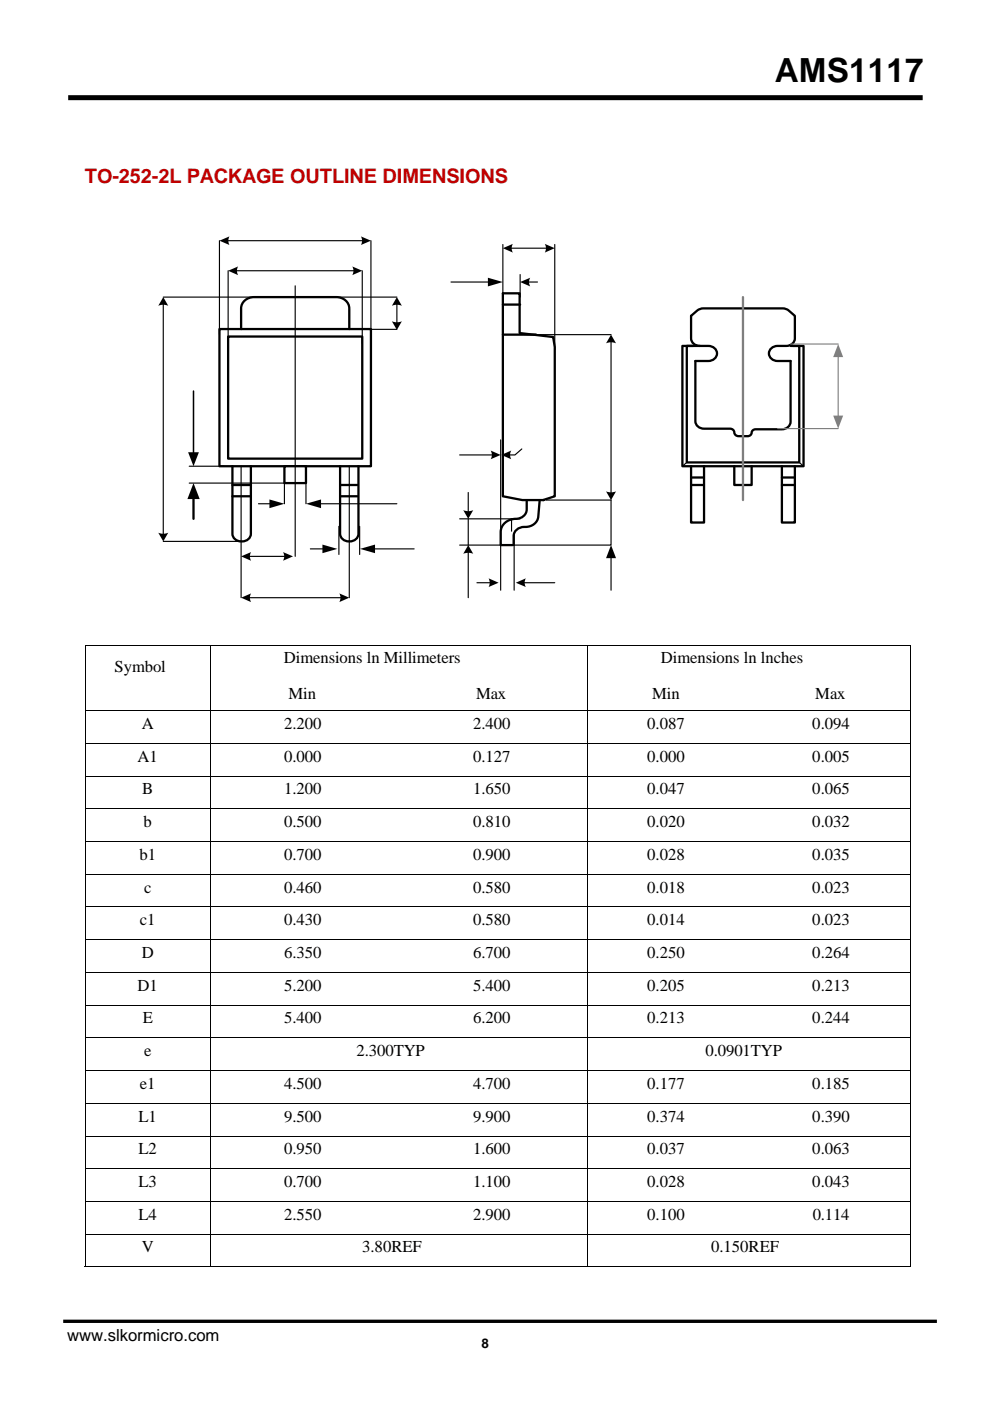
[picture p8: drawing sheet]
<svg xmlns="http://www.w3.org/2000/svg" width="210mm" height="297mm" viewBox="0 0 210 297" stroke-linecap="round" stroke-linejoin="round" font-family="sans-serif">
<g fill="#000">
<path d="M18 136.7h.2v.1h-.2zM193 136.7h.1v.1h-.1zM148.4 150.6h.2v.1h-.2zM148.4 157.5h.2v.2h-.2zM193 150.6h.1v.1h-.1zM193 157.5h.1v.2h-.1zM148.4 164.4h.2v.2h-.2zM148.4 171.4h.2v.2h-.2zM148.4 178.3h.2v.2h-.2zM193 164.4h.1v.2h-.1zM193 171.4h.1v.2h-.1zM193 178.3h.1v.2h-.1z"/>
<path d="M148.4 185.3h.2v.1h-.2zM148.4 192.2h.2v.2h-.2zM148.4 199.2h.2v.1h-.2zM193 185.3h.1v.1h-.1zM193 192.2h.1v.2h-.1zM193 199.2h.1v.1h-.1zM148.4 206.1h.2v.1h-.2zM148.4 213h.2v.2h-.2zM193 206.1h.1v.1h-.1zM193 213h.1v.2h-.1zM148.4 219.9h.2v.2h-.2zM148.4 226.9h.2v.2h-.2z"/>
<path d="M148.4 233.8h.2v.2h-.2zM193 219.9h.1v.2h-.1zM193 226.9h.1v.2h-.1zM193 233.8h.1v.2h-.1zM148.4 240.8h.2v.1h-.2zM148.4 247.7h.2v.2h-.2zM148.4 254.6h.2v.2h-.2zM193 240.8h.1v.1h-.1zM193 247.7h.1v.2h-.1zM193 254.6h.1v.2h-.1zM148.4 261.6h.2v.1h-.2zM193 261.6h.1v.1h-.1z"/>
<path d="M193 268.5h.1v.2h-.1z"/>
</g>
<g fill="none" stroke="#000" stroke-width=".21">
<path d="M18 136.8h175.1M18.1 136.8v13.8M44.6 136.8v13.8M124.5 136.8v13.8M193 136.8v13.8M18.1 150.7v6.8M18.1 157.7v6.7M44.6 150.7v6.8M44.6 157.7v6.7M124.5 150.7v6.8M124.5 157.7v6.7M148.4 150.7h-130.4"/>
<path d="M148.4 157.6h-130.4M148.6 150.7h44.4M148.6 157.6h44.4M193 150.7v6.8M193 157.7v6.7M18 164.5h130.4M18 171.5h130.4M18.1 164.6v6.8M18.1 171.6v6.7M18.1 178.5v6.8M44.6 164.6v6.8M44.6 171.6v6.7"/>
<path d="M44.6 178.5v6.8M124.5 164.6v6.8M124.5 171.6v6.7M124.5 178.5v6.8M148.4 178.4h-130.4M148.6 164.5h44.4M148.6 171.5h44.4M148.6 178.4h44.4M193 164.6v6.8M193 171.6v6.7M193 178.5v6.8M18 199.2h130.4"/>
<path d="M18.1 185.4v6.8M18.1 192.4v6.8M18.1 199.3v6.8M44.6 185.4v6.8M44.6 192.4v6.8M44.6 199.3v6.8M124.5 185.4v6.8M124.5 192.4v6.8M124.5 199.3v6.8M148.4 185.3h-130.4M148.4 192.3h-130.4M148.6 185.3h44.4"/>
<path d="M148.6 192.3h44.4M148.6 199.2h44.4M193 185.4v6.8M193 192.4v6.8M193 199.3v6.8M18.1 206.2v6.8M18.1 213.2v6.7M44.6 206.2v6.8M44.6 213.2v6.7M124.5 206.2v6.8M124.5 213.2v6.7M148.4 206.2h-130.4"/>
<path d="M148.4 213.1h-130.4M148.6 206.2h44.4M148.6 213.1h44.4M193 206.2v6.8M193 213.2v6.7M18 220h130.4M18 227h130.4M18 233.9h130.4M18.1 220.1v6.8M18.1 227.1v6.7M18.1 234v6.8M44.6 220.1v6.8"/>
<path d="M44.6 227.1v6.7M44.6 234v6.8M124.5 220.1v6.8M124.5 227.1v6.7M124.5 234v6.8M148.6 220h44.4M148.6 227h44.4M148.6 233.9h44.4M193 220.1v6.8M193 227.1v6.7M193 234v6.8M18 254.7h130.4"/>
<path d="M18.1 240.9v6.8M18.1 247.9v6.7M18.1 254.8v6.8M44.6 240.9v6.8M44.6 247.9v6.7M44.6 254.8v6.8M124.5 240.9v6.8M124.5 247.9v6.7M124.5 254.8v6.8M148.4 240.9h-130.4M148.4 247.8h-130.4M148.6 240.9h44.4"/>
<path d="M148.6 247.8h44.4M148.6 254.7h44.4M193 240.9v6.8M193 247.9v6.7M193 254.8v6.8M18 268.6h26.6M18.1 261.7v7M44.6 261.7v7M44.7 268.6h79.8M124.5 261.7v7M124.6 268.6h68.4M148.4 261.7h-130.4"/>
<path d="M148.6 261.7h44.4M193 261.7v7"/>
</g>
<path d="M46.5 69.8h32.2v29h-32.2z" fill="#fff"/>
<path d="M46.5 69.8h32.2v29h-32.2z" fill="none" stroke="#000" stroke-width=".49"/>
<path d="M48.4 71.4h28.4v25.8h-28.4z" fill="#fff"/>
<g fill="none" stroke="#000" stroke-width=".49">
<path d="M48.4 71.4h28.4v25.8h-28.4zM51.1 69.8v-4.4a2.55 2.55 0 0 1 2.8-2.4h17.4a2.61 2.61 0 0 1 2.8 2.4v4.4M106.7 62.2h3.5v8.4l7.1 .9 .4 2.1v31.6l-2.5 .8M106.7 64.6h3.6M106.7 71h7M146.6 67a3.9 3.9 0 0 1 2.2-1.6h17.2l.7 .1 1.9 1.5v4.8a1.72 1.72 0 0 1-1.8 1.5 3.7 3.7 0 0 0-3.2 .5 1.58 1.58 0 0 0-.3 1.9 1.58 1.58 0 0 0 1.6 .8h2.8v12.9a1.74 1.74 0 0 1-1.9 1.6h-5.5a.9 .9 0 0 0-.9 1l-.5 .4-.3 .1h-1.9a.99 .99 0 0 1-1-1.1l-.5-.4-.3-.1h-5.6a1.72 1.72 0 0 1-1.8-1.6v-12.8h2.7a1.61 1.61 0 0 0 1.9-1.6 1.61 1.61 0 0 0-1.9-1.6 3.7 3.7 0 0 1-3.1-.4l-.5-.7v-.4zM147 73.3h-2.3v25.5h25.7v-25.5h-2.2M148.4 73.3h-2.7v24.7h23.8v-24.7h-1.8M146.6 98.8v12h2.7v-12M155.7 98.8v4h3.7v-4M165.8 98.8v12h2.8v-12M114.5 106l-.3 3.5a2.65 2.65 0 0 1-3 2.2 2.11 2.11 0 0 0-2.3 1.9v2"/>
<path d="M146.6 101.2h2.5M146.6 102.8h2.6M165.8 101.2h2.6M165.8 102.8h2.7"/>
</g>
<path d="M145.7 98l-.8 .7M169.5 98l.7 .7" fill="none" stroke="#000" stroke-width=".24"/>
<path d="M157.6 63v43" fill="none" stroke="#7f7f7f" stroke-width=".49"/>
<path d="M167.7 72.9h10.1M177.8 75.5v12.8M164.9 90.9h12.9" fill="none" stroke="#7f7f7f" stroke-width=".24"/>
<g fill="#7f7f7f">
<path d="M177.8 72.9l1 2.8h-2.1z"/>
<path d="M176.7 88.1h2.1l-1 2.8z"/>
</g>
<path d="M49.3 98.8v14.4a2 2 0 0 0 2 1.6 2 2 0 0 0 1.9-1.6v-14.4M72.1 98.8v14.4a1.98 1.98 0 0 0 2 1.6 1.98 1.98 0 0 0 1.9-1.6v-14.4M49.3 102.8h3.7M49.3 105.2h3.7M72.1 102.8h3.7M72.1 105.2h3.7" fill="none" stroke="#000" stroke-width=".49"/>
<path d="M60.3 98.8h4.6v3.6h-4.6z" fill="#fff"/>
<path d="M106.7 62.2v43l4.1 .8h4.6M60.3 98.8h4.6v3.6h-4.6zM41 105.5v4.5M111.7 106v2a2.17 2.17 0 0 1-2.3 2 3.1 3.1 0 0 0-3.2 2.8v2.8h2.5" fill="none" stroke="#000" stroke-width=".49"/>
<g fill="none" stroke="#000" stroke-width=".24">
<path d="M46.5 51v20M48.2 51h28.9M48.4 57.4v14.4M50 57.4h25.2M76.8 57.4v15.5M78.7 51v20M95.7 59.8h8.1M106.7 51.8v11.2M108.3 52.6h7.8M110.3 58.2v4.8M111.9 59.8h2.1M117.7 51.8v22.3"/>
<path d="M34.6 63h21.1M34.6 64.4v49M62.6 60.6v57.4M71.3 63h12.9M77.7 69.8h6.5M84.2 64.4v4.2M111.3 71h18.3M129.6 72.3v32.3M40.1 98.8h7.4M51.1 98.8v27.9M74.1 98.8v27.9M97.5 96.5h7.1"/>
<path d="M106.2 93.3v31.8M110.7 95.2l-1.5 1.3h-1.3M34.6 114.8h16.5M40.1 102.4h20.2M52.7 118h7.9M54.8 106.8h2.6M60.3 102v4.8M64.9 101.2v5.6M65.8 116.4h2.8M67.8 106.8h16.4M71.9 111.6v6M76.3 111.6v6"/>
<path d="M79.3 116.4h8.5M97.5 110h12.8M99.3 104.4v4.2M99.3 110v5.6M99.3 117v9.7M108.5 110v2.6M109.1 113.2v11.9M115.8 106h13.8v9.6h-32.1M129.6 118.1v7M52.7 126.7h19.8M101.2 123.5h2.9M111 123.5h6.7"/>
</g>
<g fill="#000">
<path d="M103.5 58.9l3.2 .9-3.2 .9zM39.9 95.9h2.3l-1.2 2.9zM41 102.4l1.4 3.4h-2.6zM57.1 105.9l3.2 .9-3.2 .9zM64.9 106.8l3.2-.9v1.8zM68.4 115.5l3.2 .9-3.2 .9zM76.4 116.4l3.1-.9v1.8zM129.6 115.6l1.1 2.7h-2.2z"/>
<path d="M46.5 51l2.2-.9-.3 .7 .3 1.1z" fill-rule="evenodd"/>
<path d="M48.4 57.4l2.1-.9a1.79 1.79 0 0 0 0 1.8z" fill-rule="evenodd"/>
<path d="M74.7 56.5l2.1 .9-2.1 .9a1.8 1.8 0 0 0 0-1.8z" fill-rule="evenodd"/>
<path d="M76.6 50.1l2.1 .9-2.1 .9 .2-.7z" fill-rule="evenodd"/>
<path d="M106.7 52.6l2.1-.9a1.79 1.79 0 0 0 0 1.9z" fill-rule="evenodd"/>
<path d="M110.3 59.8l2.2-.9a1.79 1.79 0 0 0 0 1.8z" fill-rule="evenodd"/>
<path d="M115.5 51.7l2.2 .9-2.2 1a1.8 1.8 0 0 0 0-1.9z" fill-rule="evenodd"/>
<path d="M34.6 63l1.1 1.8-.9-.2-1.2 .2z" fill-rule="evenodd"/>
<path d="M84.2 63l1 1.8-.8-.2-1.3 .2z" fill-rule="evenodd"/>
<path d="M83.1 68.1l1.3 .2 .8-.2-1 1.9z" fill-rule="evenodd"/>
<path d="M129.6 71l1.1 1.8-.9-.2-1.3 .2z" fill-rule="evenodd"/>
<path d="M104.1 95.5l2.1 1-2.1 .9a1.79 1.79 0 0 0 0-1.9z" fill-rule="evenodd"/>
<path d="M106.3 96.5l2.1-1a1.8 1.8 0 0 0 0 1.9z" fill-rule="evenodd"/>
<path d="M33.6 112.9l1.2 .3 .9-.3-1.1 1.9z" fill-rule="evenodd"/>
<path d="M51.1 118l2.2-.9a1.79 1.79 0 0 0 0 1.8z" fill-rule="evenodd"/>
<path d="M60 117.1l2.1 .9-2.1 .9a1.8 1.8 0 0 0 0-1.8z" fill-rule="evenodd"/>
<path d="M98.3 108.2l1.2 .2 .9-.2-1.1 1.8z" fill-rule="evenodd"/>
<path d="M99.3 115.6l1.1 1.8-.9-.2-1.2 .2z" fill-rule="evenodd"/>
<path d="M128.5 104.2l1.3 .2 .9-.2-1.1 1.8z" fill-rule="evenodd"/>
<path d="M51.1 126.7l2.2-.9a1.79 1.79 0 0 0 0 1.9z" fill-rule="evenodd"/>
<path d="M72 125.8l2.1 .9-2.1 1a1.8 1.8 0 0 0 0-1.9z" fill-rule="evenodd"/>
<path d="M103.6 122.6l2.1 .9-2.1 1 .3-1.1z" fill-rule="evenodd"/>
<path d="M109.4 123.5l2.1-.9a1.8 1.8 0 0 0 0 1.9z" fill-rule="evenodd"/>
</g>
<path d="M41 82.9v13.2" fill="none" stroke="#000" stroke-width=".32"/>
<path d="M14.5 20.7h181.2" fill="none" stroke="#000" stroke-width="1.1" stroke-linecap="butt"/>
<path d="M13.4 280.1h185.3" fill="none" stroke="#000" stroke-width=".71" stroke-linecap="butt"/>
<text font-size="7.1" x="164.3" y="17.3">AMS1117</text>
<text font-size="4.2" fill="#c00000" x="18" y="38.8">TO-252-2L PACKAGE OUTLINE DIMENSIONS</text>
<g font-size="3.5">
<text x="24.3" y="142.4">Symbol</text>
<text x="60.2" y="140.7">Dimensions ln Millimeters</text>
<text x="140.2" y="140.7">Dimensions ln lnches</text>
<text x="61.2" y="148.3">Min</text>
<text x="101" y="148.3">Max</text>
<text x="138.3" y="148.3">Min</text>
<text x="172.9" y="148.3">Max</text>
<text x="30.1" y="154.5">A</text>
<text x="60.2" y="154.5">2.200</text>
<text x="100.3" y="154.5">2.400</text>
<text x="137.3" y="154.5">0.087</text>
<text x="172.3" y="154.5">0.094</text>
<text x="29.2" y="161.5">A1</text>
<text x="60.2" y="161.5">0.000</text>
<text x="100.3" y="161.5">0.127</text>
<text x="137.3" y="161.5">0.000</text>
<text x="172.3" y="161.5">0.005</text>
<text x="30.2" y="168.4">B</text>
<text x="60.2" y="168.4">1.200</text>
<text x="100.3" y="168.4">1.650</text>
<text x="137.3" y="168.4">0.047</text>
<text x="172.3" y="168.4">0.065</text>
<text x="30.5" y="175.3">b</text>
<text x="60.2" y="175.3">0.500</text>
<text x="100.3" y="175.3">0.810</text>
<text x="137.3" y="175.3">0.020</text>
<text x="172.3" y="175.3">0.032</text>
<text x="29.6" y="182.3">b1</text>
<text x="60.2" y="182.3">0.700</text>
<text x="100.3" y="182.3">0.900</text>
<text x="137.3" y="182.3">0.028</text>
<text x="172.3" y="182.3">0.035</text>
<text x="30.6" y="189.2">c</text>
<text x="60.2" y="189.2">0.460</text>
<text x="100.3" y="189.2">0.580</text>
<text x="137.3" y="189.2">0.018</text>
<text x="172.3" y="189.2">0.023</text>
<text x="29.7" y="196.2">c1</text>
<text x="60.2" y="196.2">0.430</text>
<text x="100.3" y="196.2">0.580</text>
<text x="137.3" y="196.2">0.014</text>
<text x="172.3" y="196.2">0.023</text>
<text x="30.1" y="203.1">D</text>
<text x="60.2" y="203.1">6.350</text>
<text x="100.3" y="203.1">6.700</text>
<text x="137.3" y="203.1">0.250</text>
<text x="172.3" y="203.1">0.264</text>
<text x="29.2" y="210">D1</text>
<text x="60.2" y="210">5.200</text>
<text x="100.3" y="210">5.400</text>
<text x="137.3" y="210">0.205</text>
<text x="172.3" y="210">0.213</text>
<text x="30.3" y="217">E</text>
<text x="60.2" y="217">5.400</text>
<text x="100.3" y="217">6.200</text>
<text x="137.3" y="217">0.213</text>
<text x="172.3" y="217">0.244</text>
<text x="30.6" y="223.9">e</text>
<text x="75.6" y="223.9">2.300TYP</text>
<text x="149.6" y="223.9">0.0901TYP</text>
<text x="29.7" y="230.9">e1</text>
<text x="60.2" y="230.9">4.500</text>
<text x="100.3" y="230.9">4.700</text>
<text x="137.3" y="230.9">0.177</text>
<text x="172.3" y="230.9">0.185</text>
<text x="29.4" y="237.8">L1</text>
<text x="60.2" y="237.8">9.500</text>
<text x="100.3" y="237.8">9.900</text>
<text x="137.3" y="237.8">0.374</text>
<text x="172.3" y="237.8">0.390</text>
<text x="29.4" y="244.7">L2</text>
<text x="60.2" y="244.7">0.950</text>
<text x="100.3" y="244.7">1.600</text>
<text x="137.3" y="244.7">0.037</text>
<text x="172.3" y="244.7">0.063</text>
<text x="29.4" y="251.7">L3</text>
<text x="60.2" y="251.7">0.700</text>
<text x="100.3" y="251.7">1.100</text>
<text x="137.3" y="251.7">0.028</text>
<text x="172.3" y="251.7">0.043</text>
<text x="29.4" y="258.6">L4</text>
<text x="60.2" y="258.6">2.550</text>
<text x="100.3" y="258.6">2.900</text>
<text x="137.3" y="258.6">0.100</text>
<text x="172.4" y="258.6">0.114</text>
<text x="30.1" y="265.5">V</text>
<text x="76.8" y="265.5">3.80REF</text>
<text x="150.8" y="265.5">0.150REF</text>
<text x="14.2" y="284.4">www.slkormicro.com</text>
</g>
<text font-size="2.8" x="102.1" y="285.7">8</text>
</svg>
